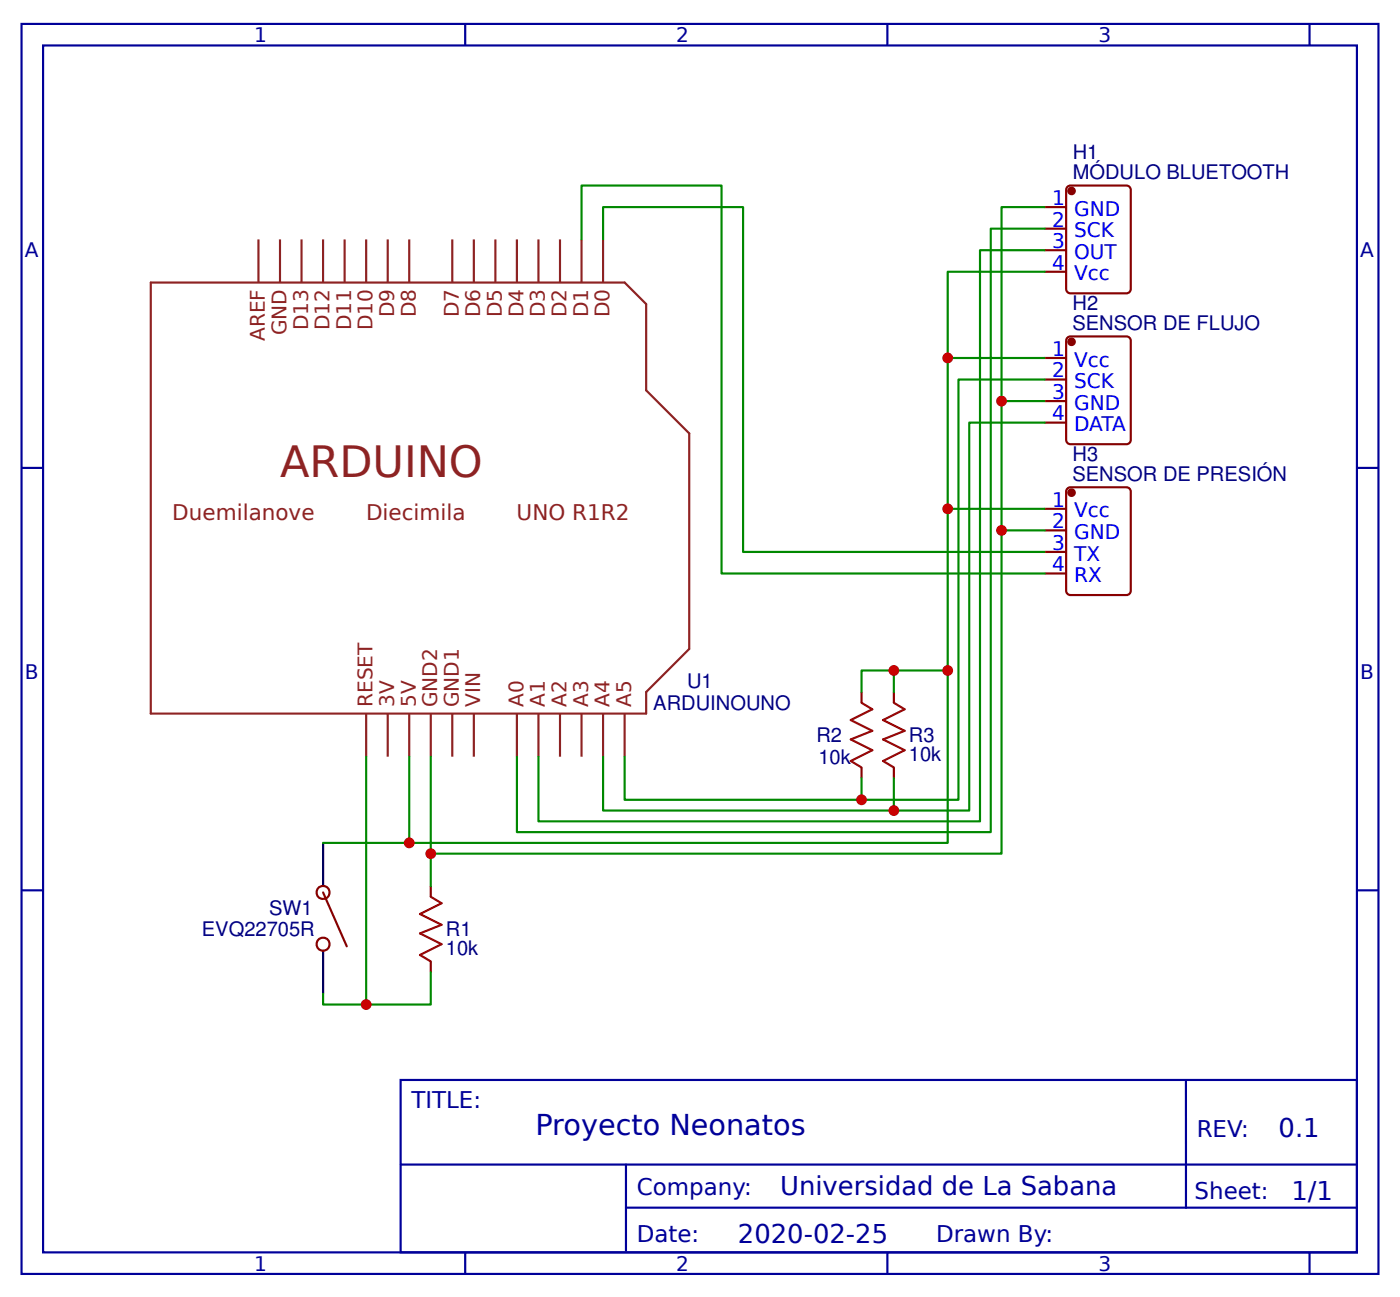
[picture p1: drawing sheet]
<svg xmlns="http://www.w3.org/2000/svg" width="172mm" height="159mm" viewBox="0 0 172 159" stroke-linecap="round" stroke-linejoin="round" font-family="sans-serif">
<g fill="none" stroke="#009" stroke-width=".26">
<path d="M2.6 2.9h166.7v153.5h-166.7zM5.3 5.6h161.4v148.1h-161.4zM57.1 2.9v2.7M109 2.9v2.7M160.9 2.9v2.7M2.6 57.4h2.7M166.7 57.4h2.6M2.6 109.3h2.7M166.7 109.3h2.6M49.2 132.6h117.5v21.1h-117.5zM145.7 132.6v15.7M49.2 143h117.4"/>
<path d="M57.1 153.7v2.7M76.9 148.3h89.7M76.9 143v10.6M109 153.7v2.7M160.9 153.7v2.7"/>
</g>
<g fill="none" stroke="#8d2323" stroke-width=".26">
<path d="M18.5 34.7h58.2l2.7 2.6v10.6l5.3 5.3v26.5l-5.3 5.3v2.6h-60.9zM31.7 29.4v5.3M34.4 29.4v5.3M37 29.4v5.3M39.7 29.4v5.3M42.3 29.4v5.3M45 29.4v5.3M47.6 29.4v5.3M50.3 29.4v5.3M55.6 29.4v5.3M58.2 29.4v5.3M60.9 29.4v5.3"/>
<path d="M63.5 29.4v5.3M66.1 29.4v5.3M68.8 29.4v5.3M71.4 29.4v5.3M74.1 29.4v5.3M45 87.6v5.3M47.6 87.6v5.3M50.3 87.6v5.3M52.9 87.6v5.3M55.6 87.6v5.3M58.2 87.6v5.3M63.5 87.6v5.3"/>
<path d="M66.1 87.6v5.3M68.8 87.6v5.3M71.4 87.6v5.3M74.1 87.6v5.3M76.7 87.6v5.3"/>
</g>
<path d="M39.7 103.5v5.3M39.7 116.7v5.3" fill="none" stroke="#000" stroke-width=".26"/>
<g fill="none" stroke="#800" stroke-width=".26">
<path d="M128.3 25.4h2.7M128.3 28.1h2.7M128.3 30.7h2.7M128.3 33.4h2.7M131.2 22.9l.3-.1h6.9l.2 .1 .2 .1 .1 .3v12.2l-.1 .2-.2 .2-.2 .1h-6.9l-.3-.1-.2-.2v-.2v-12.2v-.3zM128.3 43.9h2.7M128.3 46.6h2.7M128.3 49.2h2.7M128.3 51.9h2.7M131.2 41.4l.3-.1h6.9l.2 .1 .2 .2 .1 .2v12.2l-.1 .3-.2 .2h-.2h-6.9h-.3l-.2-.2v-.3v-12.2v-.2zM131.2 59.9l.3-.1h6.9l.2 .1 .2 .2 .1 .3v12.1l-.1 .3-.2 .2-.2 .1h-6.9l-.3-.1-.2-.2v-.3v-12.1v-.3zM128.3 62.5h2.7"/>
<path d="M128.3 65.1h2.7M128.3 67.8h2.7M128.3 70.4h2.7M105.8 85v1.3M105.8 94.2v1.3M109.8 85v1.3M109.8 94.2v1.3M39.7 109.6l2.9 6.6M52.9 108.8v1.3M52.9 118v1.4"/>
<circle cx="39.7" cy="115.9" r=".8"/>
<circle cx="39.7" cy="109.6" r=".8"/>
</g>
<path d="M105.8 86.3l1.4 .8-2.7 1.3 2.7 1.3-2.7 1.1 2.7 1.3-2.7 1.3 1.3 .8M109.8 86.3l1.3 .8-2.6 1.3 2.6 1.3-2.6 1.1 2.6 1.3-2.6 1.3 1.3 .8M52.9 110.1l1.3 .8-2.6 1.3 2.6 1.3-2.6 1.1 2.6 1.3-2.6 1.3 1.3 .8" fill="none" stroke="#a00000" stroke-width=".26"/>
<g fill="#800" stroke="#800" stroke-width=".26">
<circle cx="131.6" cy="23.4" r=".4"/>
<circle cx="131.6" cy="42" r=".4"/>
<circle cx="131.6" cy="60.5" r=".4"/>
</g>
<g fill="none" stroke="#080" stroke-width=".26">
<path d="M71.4 29.4v-6.6h17.2v47.6h39.7M74.1 29.4v-4h17.2v42.4h37M128.3 33.4h-11.9v70.1h-76.7M128.3 25.4h-5.3v39.7h5.3M128.3 28.1h-6.6v74.1h-58.2v-9.3M128.3 30.7h-7.9v70.1h-54.3v-7.9M116.4 43.9h11.9M123 49.2h5.3M128.3 51.9h-9.2v47.6h-45v-6.6M128.3 46.6h-10.6v51.6h-41v-5.3M116.4 62.5h11.9M123 65.1v39.7h-70.1"/>
<path d="M45 92.9v30.4M50.3 92.9v10.6M52.9 92.9v15.9M105.8 85v-2.7h4v2.7M105.8 95.5v2.7M109.8 95.5v4M109.8 82.3h6.6M52.9 119.4v3.9h-13.2v-1.3"/>
</g>
<g fill="#c00">
<circle cx="116.4" cy="82.3" r=".66"/>
<circle cx="109.8" cy="82.3" r=".66"/>
<circle cx="109.8" cy="99.5" r=".66"/>
<circle cx="45" cy="123.3" r=".66"/>
<circle cx="52.9" cy="104.8" r=".66"/>
<circle cx="123" cy="49.2" r=".66"/>
<circle cx="123" cy="65.1" r=".66"/>
<circle cx="116.4" cy="43.9" r=".66"/>
<circle cx="116.4" cy="62.5" r=".66"/>
<circle cx="50.3" cy="103.5" r=".66"/>
<circle cx="105.8" cy="98.2" r=".66"/>
</g>
<text font-size="5.3" fill="#8d2323" x="34.4" y="58.5">ARDUINO</text>
<text font-size="3.5" fill="#009" x="65.8" y="139.4">Proyecto Neonatos</text>
<g font-size="3.2" fill="#009">
<text x="157.1" y="139.5">0.1</text>
<text x="95.8" y="146.7">Universidad de La Sabana</text>
<text x="158.6" y="147.3">1/1</text>
<text x="90.7" y="152.6">2020-02-25</text>
</g>
<g font-size="2.8" fill="#009">
<text x="50.5" y="136">TITLE:</text>
<text x="147" y="139.5">REV:</text>
<text x="78.2" y="146.7">Company:</text>
<text x="146.7" y="147.1">Sheet:</text>
<text x="78.2" y="152.4">Date:</text>
<text x="115" y="152.5">Drawn By:</text>
</g>
<g font-size="2.6" fill="#8d2323">
<text x="21.2" y="63.8">Duemilanove</text>
<text x="45" y="63.8">Diecimila</text>
<text x="63.5" y="63.8">UNO R1R2</text>
</g>
<g font-size="2.5" fill="#009">
<text x="31.2" y="5.2">1</text>
<text x="83.1" y="5.2">2</text>
<text x="134.9" y="5.2">3</text>
<text x="3" y="31.5">A</text>
<text x="167.1" y="31.5">A</text>
<text x="3" y="83.4">B</text>
<text x="167.1" y="83.4">B</text>
<text x="31.2" y="156">1</text>
<text x="83.1" y="156">2</text>
<text x="134.9" y="156">3</text>
</g>
<g font-size="2.5" fill="#000080">
<text x="131.8" y="22">MÓDULO BLUETOOTH</text>
<text x="131.8" y="19.6">H1</text>
<text x="131.8" y="40.5">SENSOR DE FLUJO</text>
<text x="131.8" y="38.1">H2</text>
<text x="131.8" y="59">SENSOR DE PRESIÓN</text>
<text x="131.8" y="56.6">H3</text>
<text x="80.3" y="87.1">ARDUINOUNO</text>
<text x="84.4" y="84.5">U1</text>
<text x="100.3" y="91.1">R2</text>
<text x="100.5" y="93.8">10k</text>
<text x="111.7" y="93.5">10k</text>
<text x="111.7" y="91.1">R3</text>
<text x="33" y="112.3">SW1</text>
<text x="24.8" y="115">EVQ22705R</text>
<text x="54.8" y="117.3">10k</text>
<text x="54.8" y="115">R1</text>
</g>
<g font-size="2.5" fill="#00f">
<text x="129.3" y="25.2">1</text>
<text x="129.3" y="27.8">2</text>
<text x="131.9" y="26.5">GND</text>
<text x="131.9" y="29.1">SCK</text>
<text x="129.3" y="30.5">3</text>
<text x="129.3" y="33.1">4</text>
<text x="131.9" y="31.8">OUT</text>
<text x="131.9" y="34.4">Vcc</text>
<text x="129.3" y="43.7">1</text>
<text x="129.3" y="46.3">2</text>
<text x="131.9" y="45">Vcc</text>
<text x="131.9" y="47.7">SCK</text>
<text x="129.3" y="49">3</text>
<text x="129.3" y="51.6">4</text>
<text x="131.9" y="50.3">GND</text>
<text x="131.9" y="52.9">DATA</text>
<text x="129.3" y="62.2">1</text>
<text x="129.3" y="64.8">2</text>
<text x="131.9" y="63.5">Vcc</text>
<text x="129.3" y="67.5">3</text>
<text x="129.3" y="70.1">4</text>
<text x="131.9" y="66.2">GND</text>
<text x="131.9" y="68.8">TX</text>
<text x="131.9" y="71.5">RX</text>
</g>
<g font-size="2.5" fill="#8d2323">
<text x="32.5" y="41.9" transform="rotate(-90 32.5 41.9)">AREF</text>
<text x="35.2" y="41.1" transform="rotate(-90 35.2 41.1)">GND</text>
<text x="37.8" y="40.5" transform="rotate(-90 37.8 40.5)">D13</text>
<text x="40.5" y="40.5" transform="rotate(-90 40.5 40.5)">D12</text>
<text x="43.1" y="40.5" transform="rotate(-90 43.1 40.5)">D11</text>
<text x="45.8" y="40.5" transform="rotate(-90 45.8 40.5)">D10</text>
<text x="48.4" y="39" transform="rotate(-90 48.4 39)">D9</text>
<text x="51.1" y="39" transform="rotate(-90 51.1 39)">D8</text>
<text x="56.4" y="39" transform="rotate(-90 56.4 39)">D7</text>
<text x="59" y="39" transform="rotate(-90 59 39)">D6</text>
<text x="61.6" y="39" transform="rotate(-90 61.6 39)">D5</text>
<text x="64.3" y="39" transform="rotate(-90 64.3 39)">D4</text>
<text x="66.9" y="39" transform="rotate(-90 66.9 39)">D3</text>
<text x="69.6" y="39" transform="rotate(-90 69.6 39)">D2</text>
<text x="72.2" y="39" transform="rotate(-90 72.2 39)">D1</text>
<text x="74.9" y="39" transform="rotate(-90 74.9 39)">D0</text>
<text x="45.8" y="86.8" transform="rotate(-90 45.8 86.8)">RESET</text>
<text x="48.4" y="86.8" transform="rotate(-90 48.4 86.8)">3V</text>
<text x="51.1" y="86.8" transform="rotate(-90 51.1 86.8)">5V</text>
<text x="53.7" y="86.8" transform="rotate(-90 53.7 86.8)">GND2</text>
<text x="56.4" y="86.8" transform="rotate(-90 56.4 86.8)">GND1</text>
<text x="59" y="86.8" transform="rotate(-90 59 86.8)">VIN</text>
<text x="64.3" y="86.8" transform="rotate(-90 64.3 86.8)">A0</text>
<text x="66.9" y="86.8" transform="rotate(-90 66.9 86.8)">A1</text>
<text x="69.6" y="86.8" transform="rotate(-90 69.6 86.8)">A2</text>
<text x="72.2" y="86.8" transform="rotate(-90 72.2 86.8)">A3</text>
<text x="74.9" y="86.8" transform="rotate(-90 74.9 86.8)">A4</text>
<text x="77.5" y="86.8" transform="rotate(-90 77.5 86.8)">A5</text>
</g>
</svg>
